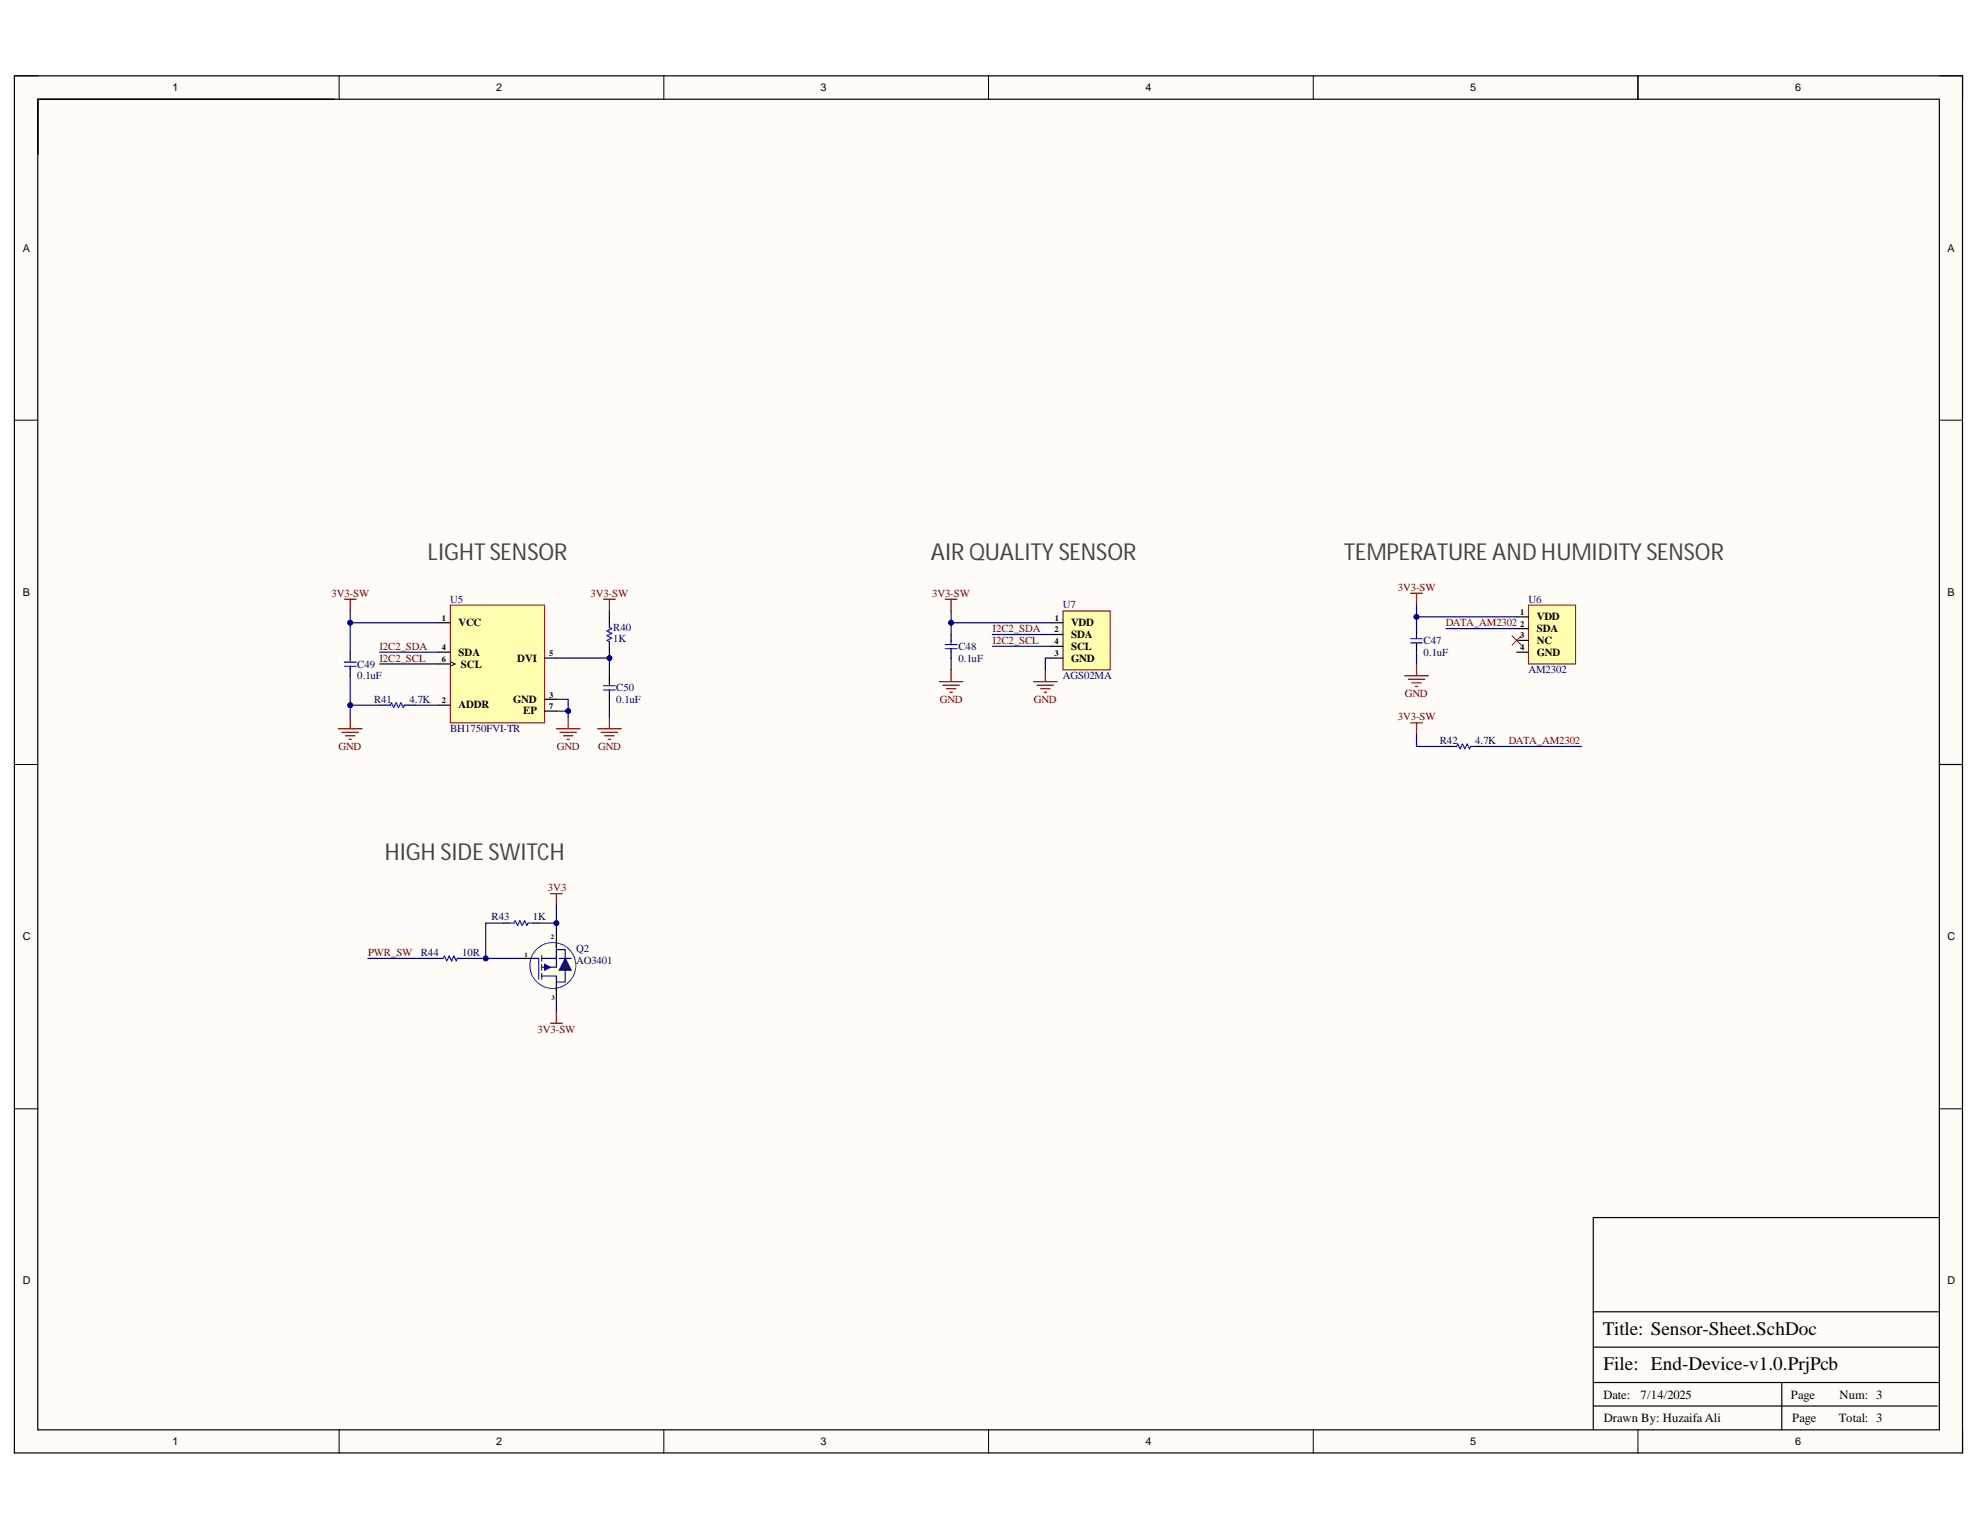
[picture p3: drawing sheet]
<svg xmlns="http://www.w3.org/2000/svg" width="279mm" height="216mm" viewBox="0 0 279 216" stroke-linecap="round" stroke-linejoin="round" font-family="sans-serif">
<g fill="#fffcf8">
<path d="M2 10.7h275v194.4h-275z" fill-rule="evenodd"/>
<path d="M5.4 14h268.2v187.7h-268.2z" fill-rule="evenodd"/>
</g>
<g fill="none" stroke="#000" stroke-width=".14">
<path d="M2 10.7h3.4M47.9 10.7v3.3M93.7 10.7v3.3M139.5 10.7v3.3M185.3 10.7v3.3M231.1 10.7v3.3M273.6 10.7h3.4v3.3M2 59.3h3.4M273.6 59.3h3.4M2 107.9h3.4M273.6 107.9h3.4M2 156.5h3.4"/>
<path d="M273.6 156.5h3.4M47.9 201.7v3.4M93.7 201.7v3.4M139.5 201.7v3.4M185.3 201.7v3.4M231.1 201.7v3.4M277 201.7v3.4"/>
</g>
<path d="M2 10.7h274.9v194.3h-274.9zM5.3 14h268.4v187.8h-268.4zM231.1 10.7v3.3M273.7 107.9h3.3M273.7 171.8h-48.9v29.9M224.8 198.4h48.6M224.8 195.1h48.7M224.8 190.1h48.7M224.8 185.1h48.7M251.4 195.1v6.6" fill="none" stroke="#000" stroke-width=".17"/>
<path d="M215.7 85.4h6.6v8.3h-6.6z" fill-rule="evenodd" fill="#ffffb0"/>
<path d="M215.7 85.4h6.6v8.3h-6.6z" fill="none" stroke="#800000" stroke-width=".14"/>
<path d="M214 87h1.7M214 88.7h1.7M214 90.4h1.7M214 92h1.7" fill="none" stroke="#000" stroke-width=".17"/>
<path d="M150 86.2h6.7v8.3h-6.7z" fill-rule="evenodd" fill="#ffffb0"/>
<path d="M150 86.2h6.7v8.3h-6.7z" fill="none" stroke="#800000" stroke-width=".14"/>
<path d="M148.3 87.9h1.7M148.3 89.5h1.7M148.3 92.9h1.7M148.3 91.2h1.7" fill="none" stroke="#000" stroke-width=".17"/>
<path d="M63.5 85.4h13.3v16.6h-13.3z" fill-rule="evenodd" fill="#ffffb0"/>
<path d="M63.5 85.4h13.3v16.6h-13.3z" fill="none" stroke="#800000" stroke-width=".14"/>
<g fill="none" stroke="#000" stroke-width=".17">
<path d="M49.4 92v1M49.4 94.3v1.1M53.6 99.5h.8M57.7 99.5h.9M61.9 93.7h1.6M61.9 92h1.6M61.9 99.5h1.6M61.9 87.9h1.6M76.8 92.9h1.7M76.8 98.7h1.7M86 87v.9M86 91.2v.8"/>
<path d="M86 95.4v1M86 97.6v1.1M134.2 89.5v1M134.2 91.8v1.1M199.9 88.7v1M199.9 91v1M76.8 100.3h1.7M204 105.3h.9M208.2 105.3h.8M73.5 135.2h1.7"/>
</g>
<path d="M63.5 93.4l.7 .3-.7 .3" fill="none" stroke="#000" stroke-width=".14"/>
<g fill="none" stroke="#800000" stroke-width=".17">
<path d="M48.6 84.6h1.6M49.4 84.6v1.6M85.2 84.6h1.6M86 84.6v1.6M132.5 96.2h3.4M133 96.7h2.4M133.4 84.6h1.6M133.5 97.2h1.4M134 97.7h.4M134.2 84.6v1.6M134.2 94.5v1.7M145.8 96.2h3.4"/>
<path d="M146.3 96.7h2.4M146.8 97.2h1.4M147.3 97.7h.4M147.5 94.5v1.7M198.2 95.4h3.3M198.7 95.9h2.3M199.1 83.7h1.6M199.2 96.4h1.4M199.7 96.9h.4M199.9 83.7v1.7M199.9 93.7v1.7M47.8 102.8h3.3"/>
<path d="M48.3 103.3h2.3M48.8 103.8h1.3M49.3 104.3h.3M49.4 101.2v1.6M78.5 102.8h3.3M79 103.3h2.3M79.5 103.8h1.3M80 104.3h.3M80.2 101.2v1.6M84.3 102.8h3.4M84.8 103.3h2.4M85.3 103.8h1.4"/>
<path d="M85.8 104.3h.4M86 101.2v1.6M199.1 102h1.6M199.9 102v1.7"/>
</g>
<g fill="none" stroke="#00f" stroke-width=".17">
<path d="M48.6 94h1.6M48.6 93.4h1.6M49.4 93v.4M49.4 94v.4M54.4 99.5h.7l.1-.3 .4 .6 .3-.6 .3 .6 .4-.6 .3 .6 .2-.3h.6M85.2 97.3h1.6M85.2 96.8h1.6M86 87.9v.6l.3 .2-.6 .3 .6 .4-.6 .3 .6 .3-.6 .4 .3 .1v.7M86 96.4v.3M86 97.3v.4M133.4 91.5h1.6M133.4 91h1.6"/>
<path d="M134.2 90.5v.4M134.2 91.5v.4M199.1 90.7h1.6M199.1 90.1h1.6M199.9 89.7v.3M199.9 90.7v.3M204.9 105.3h.6l.2-.3 .3 .7 .4-.7 .3 .7 .3-.7 .4 .7 .1-.4h.7"/>
</g>
<path d="M213.4 89.7l1.3 1.3M214.7 89.7l-1.3 1.3" fill="none" stroke="#f00" stroke-width=".14"/>
<circle cx="78" cy="136.2" r="3.2" fill="#ffffe8"/>
<circle cx="78" cy="136.2" r="3.2" fill="none" stroke="#00f" stroke-width=".14"/>
<path d="M74.8 135.2h1.2v3M76.4 135.2h2.1M76.4 134.8v.9M76.4 136.1v.8M76.4 137.3v.9M76.4 137.7h2.1v2.1M78.5 133.2v3.3h-2.1" fill="none" stroke="#00f" stroke-width=".17"/>
<path d="M76.8 136.1l.9 .4-.9 .4z" fill="#00f"/>
<path d="M76.8 136.1l.9 .4-.9 .4zM78.5 134h1.3v4.6h-1.3M78.9 135.2h1.7" fill="none" stroke="#00f" stroke-width=".17"/>
<path d="M78.5 131.9v1.7M78.5 139.4v1.7" fill="none" stroke="#000" stroke-width=".17"/>
<path d="M79.8 135.2l.8 1.7h-1.7z" fill="#073763"/>
<path d="M61.9 135.2h.7l.1-.3 .4 .7 .3-.7 .3 .7 .3-.7 .4 .7 .1-.4h.7M71.9 130.3h.6l.2-.4 .3 .7 .4-.7 .3 .7 .3-.7 .4 .7 .1-.3h.7M79.8 135.2l.8 1.7h-1.7z" fill="none" stroke="#00f" stroke-width=".17"/>
<path d="M77.7 126.1h1.6M78.5 126.1v1.7M77.7 144.4h1.6M78.5 142.7v1.7" fill="none" stroke="#800000" stroke-width=".17"/>
<path d="M61.1 135.2h.8M65.2 135.2h.8M71 130.3h.9M75.2 130.3h.8" fill="none" stroke="#000" stroke-width=".17"/>
<path d="M134.2 86.2v1.7h14.1M140 89.5h8.3M140 91.2h8.3M148.3 92.9h-.8v1.6" fill="none" stroke="#000080" stroke-width=".17"/>
<circle cx="134.2" cy="87.9" r=".33" fill="#000080"/>
<circle cx="134.2" cy="87.9" r=".33" fill="none" stroke="#000080" stroke-width=".14"/>
<path d="M134.2 87.9v1.6" fill="none" stroke="#000080" stroke-width=".17"/>
<circle cx="134.2" cy="87.9" r=".33" fill="#000080"/>
<circle cx="134.2" cy="87.9" r=".33" fill="none" stroke="#000080" stroke-width=".14"/>
<path d="M134.2 92.9v1.6M199.9 85.4v1.6h14.1" fill="none" stroke="#000080" stroke-width=".17"/>
<circle cx="199.9" cy="87" r=".33" fill="#000080"/>
<circle cx="199.9" cy="87" r=".33" fill="none" stroke="#000080" stroke-width=".14"/>
<path d="M199.9 87v1.7" fill="none" stroke="#000080" stroke-width=".17"/>
<circle cx="199.9" cy="87" r=".33" fill="#000080"/>
<circle cx="199.9" cy="87" r=".33" fill="none" stroke="#000080" stroke-width=".14"/>
<path d="M49.4 86.2v1.7h12.5M199.9 92v1.7M204 88.7h10M199.9 103.7v1.6h4.1M209 105.3h14.2" fill="none" stroke="#000080" stroke-width=".17"/>
<circle cx="49.4" cy="87.9" r=".33" fill="#000080"/>
<circle cx="49.4" cy="87.9" r=".33" fill="none" stroke="#000080" stroke-width=".14"/>
<path d="M49.4 87.9v4.1" fill="none" stroke="#000080" stroke-width=".17"/>
<circle cx="49.4" cy="87.9" r=".33" fill="#000080"/>
<circle cx="49.4" cy="87.9" r=".33" fill="none" stroke="#000080" stroke-width=".14"/>
<path d="M49.4 99.5h4.2M53.6 92h8.3M53.6 93.7h8.3M58.6 99.5h3.3" fill="none" stroke="#000080" stroke-width=".17"/>
<circle cx="49.4" cy="99.5" r=".33" fill="#000080"/>
<circle cx="49.4" cy="99.5" r=".33" fill="none" stroke="#000080" stroke-width=".14"/>
<path d="M78.5 100.3h1.7" fill="none" stroke="#000080" stroke-width=".17"/>
<circle cx="80.2" cy="100.3" r=".33" fill="#000080"/>
<circle cx="80.2" cy="100.3" r=".33" fill="none" stroke="#000080" stroke-width=".14"/>
<path d="M86 92v.9h-7.5M86 86.2v.8" fill="none" stroke="#000080" stroke-width=".17"/>
<circle cx="86" cy="92.9" r=".33" fill="#000080"/>
<circle cx="86" cy="92.9" r=".33" fill="none" stroke="#000080" stroke-width=".14"/>
<path d="M86 92.9v2.5" fill="none" stroke="#000080" stroke-width=".17"/>
<circle cx="86" cy="92.9" r=".33" fill="#000080"/>
<circle cx="86" cy="92.9" r=".33" fill="none" stroke="#000080" stroke-width=".14"/>
<path d="M78.5 98.7h1.7v2.5M86 98.7v2.5" fill="none" stroke="#000080" stroke-width=".17"/>
<circle cx="80.2" cy="100.3" r=".33" fill="#000080"/>
<circle cx="80.2" cy="100.3" r=".33" fill="none" stroke="#000080" stroke-width=".14"/>
<path d="M49.4 95.4v5.8" fill="none" stroke="#000080" stroke-width=".17"/>
<circle cx="49.4" cy="99.5" r=".33" fill="#000080"/>
<circle cx="49.4" cy="99.5" r=".33" fill="none" stroke="#000080" stroke-width=".14"/>
<path d="M76 130.3h2.5" fill="none" stroke="#000080" stroke-width=".17"/>
<circle cx="78.5" cy="130.3" r=".33" fill="#000080"/>
<circle cx="78.5" cy="130.3" r=".33" fill="none" stroke="#000080" stroke-width=".14"/>
<path d="M71 130.3h-2.5v4.9" fill="none" stroke="#000080" stroke-width=".17"/>
<circle cx="68.5" cy="135.2" r=".33" fill="#000080"/>
<circle cx="68.5" cy="135.2" r=".33" fill="none" stroke="#000080" stroke-width=".14"/>
<path d="M51.9 135.2h9.2M66 135.2h7.5M78.5 141.1v1.6" fill="none" stroke="#000080" stroke-width=".17"/>
<circle cx="68.5" cy="135.2" r=".33" fill="#000080"/>
<circle cx="68.5" cy="135.2" r=".33" fill="none" stroke="#000080" stroke-width=".14"/>
<path d="M78.5 127.8v4.1" fill="none" stroke="#000080" stroke-width=".17"/>
<circle cx="78.5" cy="130.3" r=".33" fill="#000080"/>
<circle cx="78.5" cy="130.3" r=".33" fill="none" stroke="#000080" stroke-width=".14"/>
<g font-size="3.3" fill="#434343">
<text x="60.4" y="79">LIGHTSENSOR</text>
<text x="131.4" y="79">AIR QUALITY SENSOR</text>
<text x="189.6" y="79">TEMPERATURE AND HUMIDITY SENSOR</text>
<text x="54.3" y="121.3">HIGH SIDE SWITCH</text>
</g>
<g font-size="2.7">
<text x="226.2" y="188.3">Title: Sensor-Sheet.SchDoc</text>
<text x="226.3" y="193.3">File: End-Device-v1.0.PrjPcb</text>
</g>
<g font-size="1.8">
<text x="226.3" y="197.4">Date:</text>
<text x="231.5" y="197.4">7/14/2025</text>
<text x="252.7" y="197.4">Page</text>
<text x="259.6" y="197.4">Num: 3</text>
<text x="226.3" y="200.7">Drawn By: Huzaifa Ali</text>
<text x="252.9" y="200.7">Page</text>
<text x="259.5" y="200.7">Total: 3</text>
</g>
<g font-size="1.5">
<text x="24.4" y="12.9">1</text>
<text x="70" y="12.9">2</text>
<text x="115.8" y="12.9">3</text>
<text x="161.6" y="12.9">4</text>
<text x="207.5" y="12.9">5</text>
<text x="253.3" y="12.9">6</text>
<text x="3.2" y="35.5">A</text>
<text x="274.8" y="35.5">A</text>
<text x="3.2" y="84.1">B</text>
<text x="64.7" y="88.4">VCC</text>
<text x="151.1" y="88.4">VDD</text>
<text x="216.9" y="87.5">VDD</text>
<text x="216.9" y="89.2">SDA</text>
<text x="274.8" y="84.1">B</text>
<text x="64.7" y="92.5">SDA</text>
<text x="65" y="94.2">SCL</text>
<text x="73" y="93.4">DVI</text>
<text x="151.1" y="90.1">SDA</text>
<text x="151.1" y="93.4">GND</text>
<text x="151.1" y="91.7">SCL</text>
<text x="216.9" y="90.8">NC</text>
<text x="216.9" y="92.5">GND</text>
<text x="64.7" y="100">ADDR</text>
<text x="72.4" y="99.2">GND</text>
<text x="73.8" y="100.8">EP</text>
<text x="3.2" y="132.7">C</text>
<text x="274.8" y="132.7">C</text>
<text x="3.2" y="181.2">D</text>
<text x="274.8" y="181.2">D</text>
<text x="24.4" y="203.9">1</text>
<text x="70" y="203.9">2</text>
<text x="115.8" y="203.9">3</text>
<text x="161.6" y="203.9">4</text>
<text x="207.5" y="203.9">5</text>
<text x="253.3" y="203.9">6</text>
</g>
<g font-size="1.5" fill="#800000">
<text x="197.2" y="83.4">3V3-SW</text>
<text x="46.8" y="84.2">3V3-SW</text>
<text x="83.3" y="84.2">3V3-SW</text>
<text x="131.5" y="84.2">3V3-SW</text>
<text x="140.1" y="89.2">I2C2_SDA</text>
<text x="204" y="88.4">DATA_AM2302</text>
<text x="53.5" y="91.7">I2C2_SDA</text>
<text x="53.5" y="93.4">I2C2_SCL</text>
<text x="140.1" y="90.8">I2C2_SCL</text>
<text x="132.6" y="99.2">GND</text>
<text x="145.9" y="99.2">GND</text>
<text x="197.2" y="101.6">3V3-SW</text>
<text x="198.3" y="98.3">GND</text>
<text x="47.8" y="105.8">GND</text>
<text x="78.6" y="105.8">GND</text>
<text x="84.4" y="105.8">GND</text>
<text x="212.9" y="104.9">DATA_AM2302</text>
<text x="77.3" y="125.7">3V3</text>
<text x="51.9" y="134.9">PWR_SW</text>
<text x="75.9" y="145.7">3V3-SW</text>
</g>
<g font-size="1.5" fill="#000080">
<text x="63.5" y="85.1">U5</text>
<text x="86.5" y="89">R40</text>
<text x="150" y="85.8">U7</text>
<text x="215.7" y="85.1">U6</text>
<text x="50.4" y="94.2">C49</text>
<text x="50.4" y="95.8">0.1uF</text>
<text x="86.5" y="90.7">1K</text>
<text x="135.2" y="91.7">C48</text>
<text x="135.2" y="93.4">0.1uF</text>
<text x="150" y="95.8">AGS02MA</text>
<text x="200.9" y="90.8">C47</text>
<text x="200.9" y="92.5">0.1uF</text>
<text x="215.7" y="95">AM2302</text>
<text x="52.8" y="99.2">R41</text>
<text x="57.8" y="99.2">4.7K</text>
<text x="86.9" y="97.5">C50</text>
<text x="86.9" y="99.2">0.1uF</text>
<text x="63.5" y="103.3">BH1750FVI-TR</text>
<text x="203.2" y="104.9">R42</text>
<text x="208.2" y="104.9">4.7K</text>
<text x="69.4" y="129.9">R43</text>
<text x="75.2" y="129.9">1K</text>
<text x="59.4" y="134.9">R44</text>
<text x="65.2" y="134.9">10R</text>
<text x="81.3" y="134.3">Q2</text>
<text x="81.3" y="136">AO3401</text>
</g>
<g font-size="1.2">
<text x="62.3" y="87.6">1</text>
<text x="148.8" y="89.2">2</text>
<text x="148.9" y="87.6">1</text>
<text x="214.5" y="86.8">1</text>
<text x="214.5" y="88.5">2</text>
<text x="62.3" y="93.4">6</text>
<text x="62.3" y="91.8">4</text>
<text x="77.5" y="92.6">5</text>
<text x="148.8" y="92.6">3</text>
<text x="148.8" y="90.9">4</text>
<text x="214.5" y="90.1">3</text>
<text x="214.5" y="91.8">4</text>
<text x="62.3" y="99.2">2</text>
<text x="77.5" y="98.4">3</text>
<text x="77.5" y="100">7</text>
</g>
<g font-size=".9">
<text x="74" y="135">1</text>
<text x="77.7" y="132.5">2</text>
<text x="77.8" y="141">3</text>
</g>
</svg>
